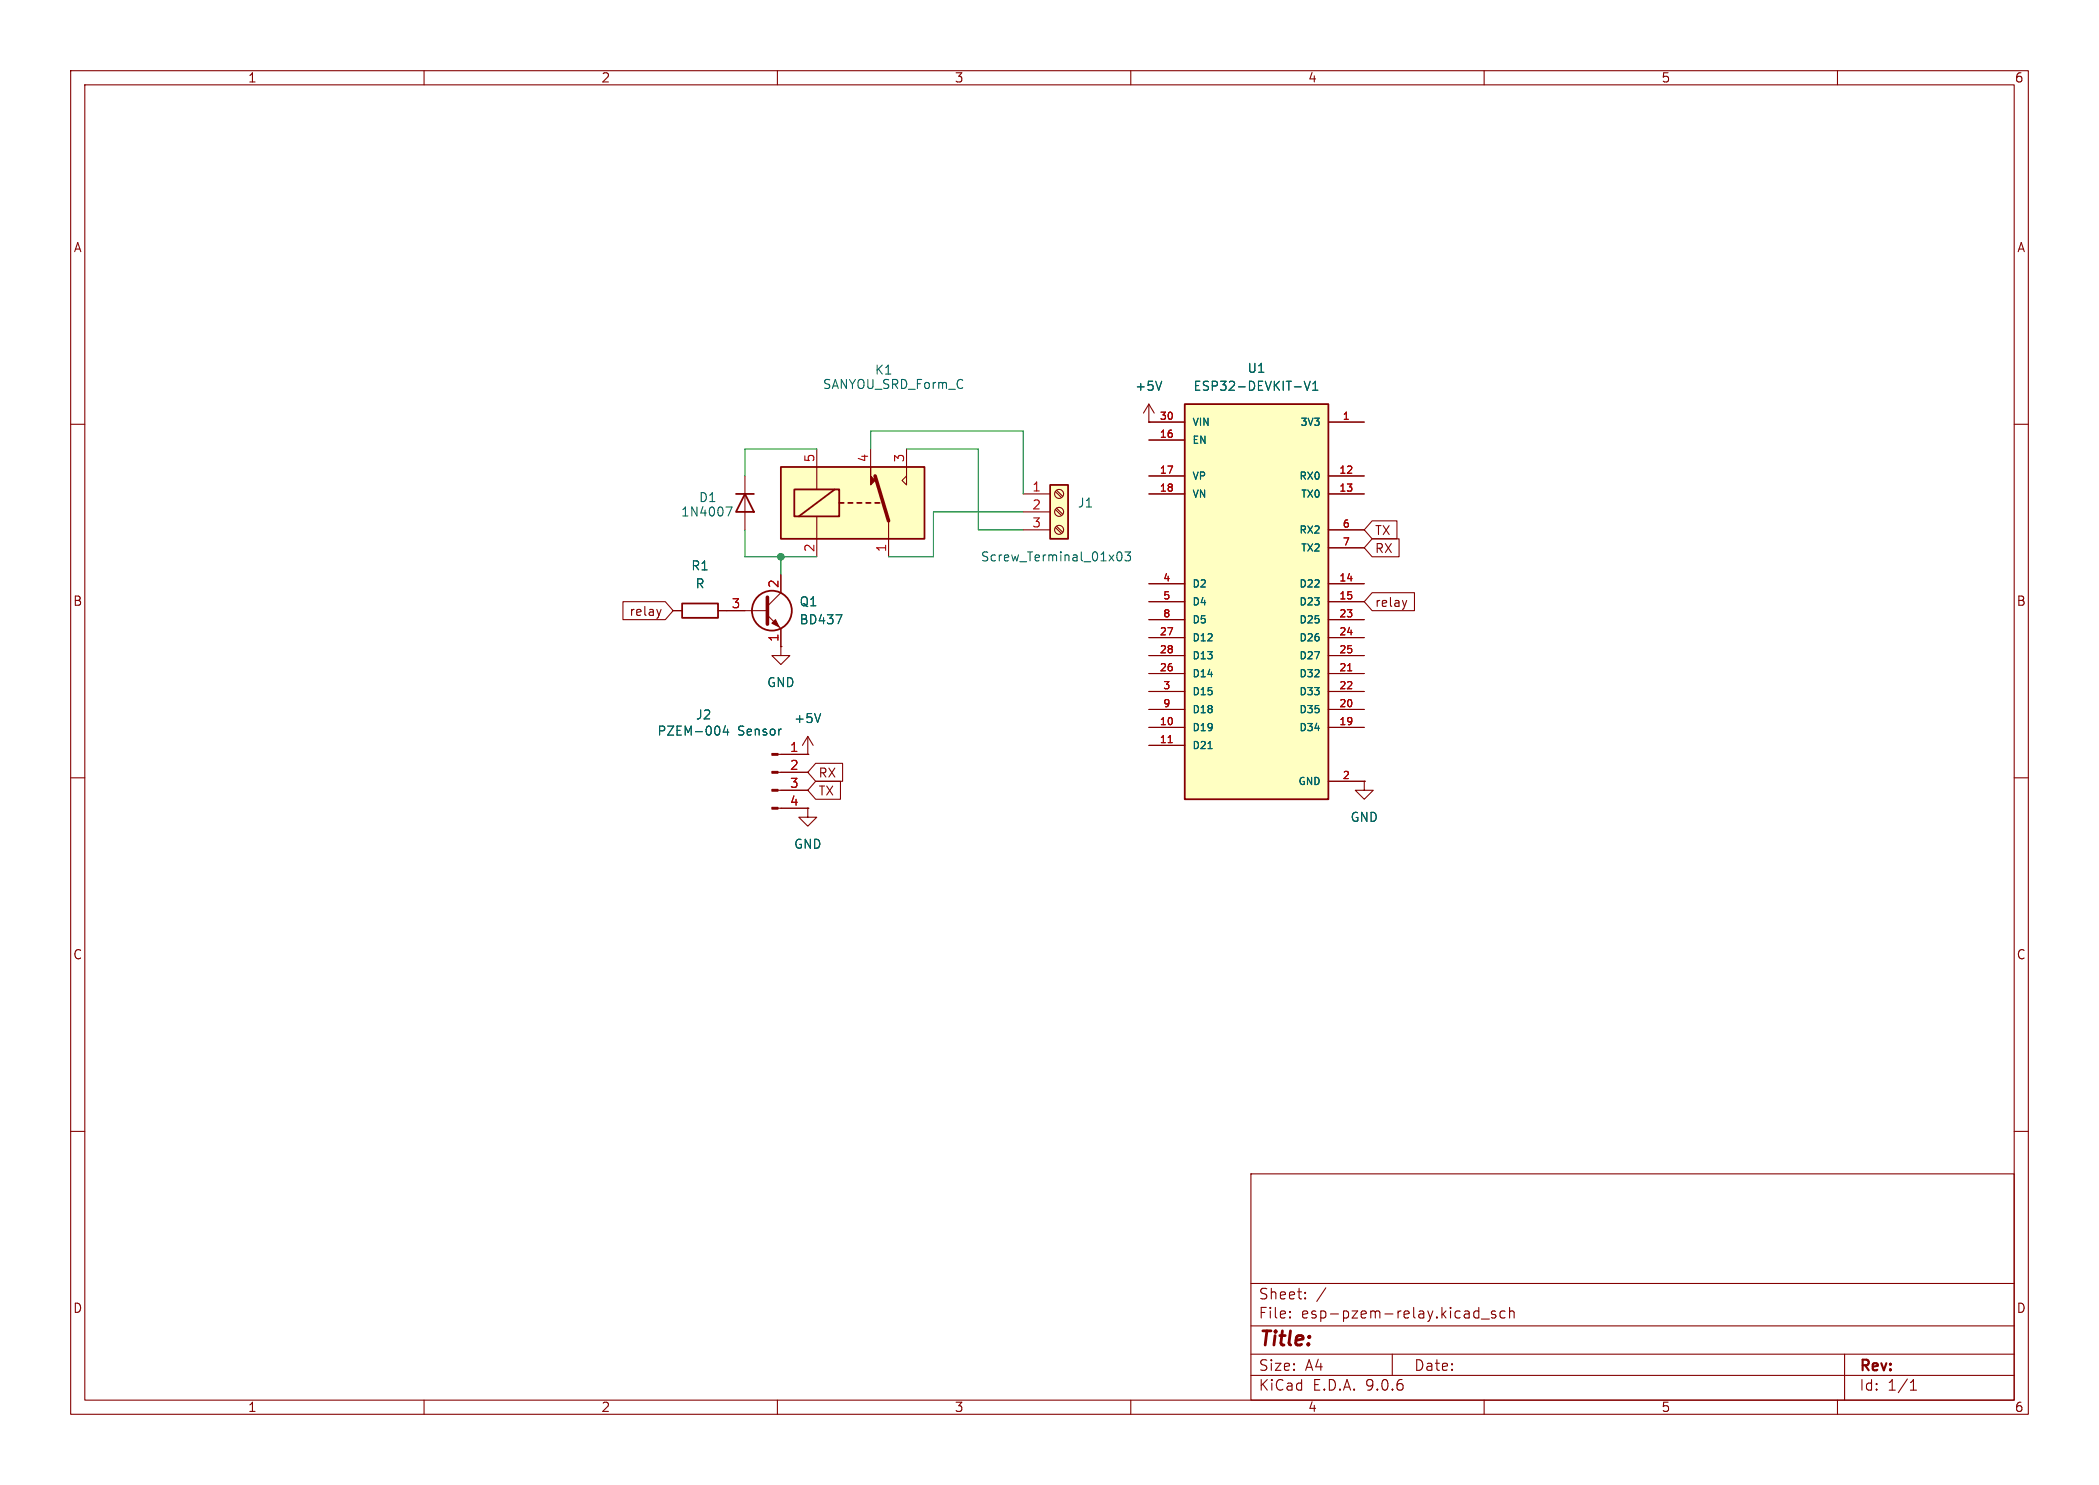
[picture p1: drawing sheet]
<svg xmlns="http://www.w3.org/2000/svg" width="297mm" height="210mm" viewBox="0 0 297 210" stroke-linecap="round" stroke-linejoin="round" font-family="sans-serif">
<g fill="none" stroke="#840000" stroke-width=".15">
<path d="M10 10h277v190h-277zM12 12h273v186h-273zM60 10v2M110 10v2M160 10v2M210 10v2M260 10v2M10 60h2M285 60h2M10 110h2M285 110h2M10 160h2"/>
<path d="M177 166h108v32h-108zM285 160h2M60 198v2M110 198v2M160 198v2M177 194.5h108M177 191.5h108M177 187.5h108M177 181.5h108M182.5 186.3h.1l-.1 .1M182.5 186.3v.1M182.5 185.5v.1"/>
<path d="M182.5 185.5h.1l-.1 .1M184.7 183.6v.1M184.7 183.6h-.1l.1 .1M184.7 182.8v.1M184.7 182.8h-.1l.1 .1M187.6 182.1l-1.3 2M197 191.5v3M208.8 185.4l.4 .1M209.2 184.9v1.5M209.2 186.3l-.4 .1M209.6 186.5h1.1M210 198v2"/>
<path d="M211.6 185.5l-.4-.1-.2 .2 .1 .2 .5 .2 .1 .1-.1 .2-.1 .1-.5-.1M213 185.5l-.5-.1-.3 .3v.4l.2 .2 .1 .1 .5-.1M213.6 185.5a.37 .37 0 0 1 .6 .1v.8M213.6 184.9v1.5M260 198v2M261 191.5v6.5M270.3 196.6h.9M270.3 195.5l.4-.4v1.5"/>
</g>
<path d="M110.5 66h20.3v10.2h-20.3z" fill="#ffffc2"/>
<g fill="none" stroke="#840000" stroke-width=".15">
<path d="M162.6 59.7h.1M162.6 57.2l-.8 1.2M162.6 57.2l.7 1.2M162.6 57.2v2.5M115.6 63.5v5.7M115.6 73v5.7M123.2 63.5v2.5M125.7 73.7v5M128.3 63.5v5.1l-.7-.7 .7-.6M95.2 86.4h1.3M101.6 86.4h7M108.6 87l1.9 1.9v2.5"/>
<path d="M110.5 91.4v1.3h1.3l-1.3 1.3-1.3-1.3h1.3M110.5 91.4h.1M110.5 81.3v2.5l-1.9 1.9M193 110.5v1.3h1.3l-1.3 1.2-1.2-1.2h1.2M193 110.5h.1"/>
</g>
<g fill="none" stroke="#840000" stroke-width=".25">
<path d="M110.5 66h20.3v10.2h-20.3zM112.4 69.2h6.3v3.8h-6.3zM118.1 69.2l-5.1 3.8M118.7 71.1h.7M120 71.1h.6M121.3 71.1h.6M122.6 71.1h.6M123.8 71.1h.7M96.5 85.3h5.1v2.1h-5.1z"/>
<circle cx="109.2" cy="86.4" r="2.82"/>
</g>
<path d="M123.8 67.3l1.9 6.4M108.6 84.5v3.8" fill="none" stroke="#840000" stroke-width=".51"/>
<g fill="#840000" stroke="#840000" stroke-width=".15">
<path d="M123.2 66v1.3l.6 .6-.6 .7z"/>
<path d="M109.2 88.1l.5-.5 .5 1z"/>
</g>
<path d="M164.4 53.9l-.4 1.3M118.3 86.9h.8l-.5 1.3" fill="none" stroke="#006464" stroke-width=".15"/>
<path d="M167.6 57.2h20.4v55.8h-20.4z" fill="#ffffc2"/>
<path d="M167.6 57.2h20.4v55.8h-20.4z" fill="none" stroke="#840000" stroke-width=".25"/>
<g fill="none" stroke="#840000" stroke-width=".15">
<path d="M162.6 59.7h5M188 59.7h5M162.6 62.2h5M162.6 67.3h5M162.6 69.9h5M188 67.3h5M188 69.9h5M188 74.9h5M188 77.5h5M162.6 82.6h5M162.6 85.1h5M162.6 87.6h5"/>
<path d="M162.6 90.2h5M162.6 92.7h5M162.6 95.3h5M162.6 97.8h5M188 82.6h5M188 85.1h5M188 87.6h5M188 90.2h5M188 92.7h5M188 95.3h5M188 97.8h5M110.1 106.7h4.2"/>
<path d="M110.1 109.2h4.2M110.1 111.8h4.2M110.1 114.3h4.2M114.3 114.3v1.3h1.3l-1.3 1.2-1.3-1.2h1.3M114.3 114.3h.1M114.3 106.7h.1M114.3 104.1l-.8 1.3M114.3 104.1l.8 1.3M114.3 104.1v2.6M162.6 100.3h5M162.6 102.9h5M162.6 105.4h5"/>
<path d="M188 100.3h5M188 102.9h5M188 110.5h5"/>
</g>
<path d="M184.5 53.9l.5 1.3 .4-1.3M185.8 55.2h.7M185.8 54.3l.3-.4v1.3M102.6 102.6l-.3 .9h.8M102.9 103.1v.9M116.1 100.9l-.4 1.3M170.9 105.9h.6" fill="none" stroke="#006464" stroke-width=".15"/>
<path d="M190.7 94.9h.6M165.3 105h.6" fill="none" stroke="#a90000" stroke-width=".15"/>
<g fill="#840000" stroke="#840000" stroke-width=".15">
<path d="M109.2 106.6h.9v.2h-.9z"/>
<path d="M109.2 109.1h.9v.2h-.9z"/>
<path d="M109.2 111.6h.9v.3h-.9z"/>
<path d="M109.2 114.2h.9v.2h-.9z"/>
</g>
<path d="M148.6 68.6h2.5v7.6h-2.5z" fill="#ffffc2"/>
<path d="M104.1 69.9h2.6M105.4 69.9l1.3 2.5h-2.6zM148.6 68.6h2.5v7.6h-2.5z" fill="none" stroke="#840000" stroke-width=".25"/>
<g fill="none" stroke="#840000" stroke-width=".15">
<path d="M162.6 59.7h.1M162.6 59.7h5M188 59.7h5M105.4 67.3v7.6M144.8 69.9h3.8M144.8 72.4h3.8M144.8 74.9h3.8M149.3 69.5l.9 .9M149.3 72.1l.9 .8M149.3 74.6l.9 .8M149.5 69.3l.9 .9M149.5 71.9l.9 .8"/>
<path d="M149.5 74.4l.9 .9M162.6 69.9h5M162.6 62.2h5M162.6 67.3h5M188 69.9h5M188 74.9h5M188 67.3h5M188 77.5h5M194.2 76.2h3.8v2.5h-3.8l-1.2-1.2zM194.2 73.7h3.5v2.5h-3.5l-1.2-1.3zM88.1 85.1h6l1.1 1.3-1.1 1.2h-6zM93.5 86.2l-.3 .8"/>
<path d="M95.2 86.4h1.3M101.6 86.4h3.8M110.5 91.4h.1M110.5 81.3v2.5M110.5 88.9v2.5M162.6 82.6h5M162.6 85.1h5M162.6 87.6h5M162.6 90.2h5M162.6 92.7h5M162.6 95.3h5M162.6 97.8h5"/>
<path d="M188 82.6h5M188 85.1h5M188 87.6h5M188 90.2h5M188 92.7h5M188 95.3h5M188 97.8h5M194.2 83.8h5.9v2.6h-5.9l-1.2-1.3zM199 84.9l-.3 .9M110.5 106.7h3.8M110.5 109.2h3.8M110.5 111.8h3.8"/>
<path d="M110.5 114.3h3.8M114.3 114.3h.1M114.3 106.7h.1M115.4 107.9h3.8v2.6h-3.8l-1.1-1.3zM115.4 110.5h3.5v2.5h-3.5l-1.1-1.2zM162.6 100.3h5M162.6 102.9h5M162.6 105.4h5M188 100.3h5M188 102.9h5M188 110.5h5M193 110.5h.1"/>
<circle cx="149.9" cy="69.8" r=".63"/>
<circle cx="149.9" cy="72.4" r=".63"/>
<circle cx="149.9" cy="74.9" r=".63"/>
</g>
<path d="M164.4 53.9l-.4 1.3M184.5 53.9l.5 1.3 .4-1.3M185.8 55.2h.7M185.8 54.3l.3-.4v1.3M102.7 71.7h.9l-.6 1.3M158.2 78.1l.1-.1a.69 .69 0 0 1 .3 1.2l-.2 .1a.69 .69 0 0 1-.3-1.1zM159.2 78h.8l-.5 .5 .4 .2v.5l-.2 .1h-.3l-.2-.1M118.3 86.9h.8l-.5 1.3M102.6 102.6l-.3 .9h.8M102.9 103.1v.9M116.1 100.9l-.4 1.3M170.9 105.9h.6" fill="none" stroke="#006464" stroke-width=".15"/>
<path d="M105.4 74.9v3.8h10.2M110.5 78.7v2.6M115.6 63.5h-10.2v3.8M123.2 63.5v-2.5h21.6v8.9M128.3 63.5h10.1v11.4h6.4M144.8 72.4h-12.7v6.3h-6.4" fill="none" stroke="#009600" stroke-width=".15"/>
<path d="M190.7 94.9h.6M165.3 105h.6" fill="none" stroke="#a90000" stroke-width=".15"/>
<circle cx="110.5" cy="78.7" r=".46" fill="#009600" stroke="#009600" stroke-width=".15"/>
<text font-size="2.8" fill="#840000" x="178" y="190.9">Title:</text>
<g font-size="2.1" fill="#840000">
<text x="178" y="184">Sheet:</text>
<text x="178" y="186.7">File:</text>
<text x="184.1" y="186.7">esp-pzem-relay.kicad_sch</text>
<text x="178" y="196.9">KiCad</text>
<text x="178" y="194.1">Size:</text>
<text x="184.7" y="194.1">A4</text>
<text x="185.7" y="196.9">E.D.A.</text>
<text x="193.3" y="196.9">9.0.6</text>
<text x="200" y="194.1">Date:</text>
<text x="263" y="194.3">Rev:</text>
<text x="263" y="196.9">Id:</text>
<text x="267.1" y="196.9">1/1</text>
</g>
<g font-size="1.8" fill="#840000">
<text x="35" y="11.9">1</text>
<text x="85" y="11.9">2</text>
<text x="135" y="11.9">3</text>
<text x="185" y="11.9">4</text>
<text x="235" y="11.9">5</text>
<text x="285" y="11.9">6</text>
<text x="10.3" y="35.9">A</text>
<text x="285.3" y="35.9">A</text>
<text x="194.5" y="75.9">TX</text>
<text x="194.5" y="78.4">RX</text>
<text x="10.3" y="85.9">B</text>
<text x="89" y="87.3">relay</text>
<text x="194.5" y="86">relay</text>
<text x="285.3" y="85.9">B</text>
<text x="115.7" y="110.2">RX</text>
<text x="115.7" y="112.7">TX</text>
<text x="10.3" y="135.9">C</text>
<text x="285.3" y="135.9">C</text>
<text x="10.3" y="185.9">D</text>
<text x="285.3" y="185.9">D</text>
<text x="35" y="199.9">1</text>
<text x="85" y="199.9">2</text>
<text x="135" y="199.9">3</text>
<text x="185" y="199.9">4</text>
<text x="235" y="199.9">5</text>
<text x="285" y="199.9">6</text>
</g>
<g font-size="1.8" fill="#006464">
<text x="123.7" y="53.2">K1</text>
<text x="176.4" y="52.9">U1</text>
<text x="116.3" y="55.2">SANYOU_SRD_Form_C</text>
<text x="160.5" y="55.5">+5V</text>
<text x="168.8" y="55.5">ESP32-DEVKIT-V1</text>
<text x="98.8" y="71.2">D1</text>
<text x="152.4" y="72">J1</text>
<text x="96.3" y="73.3">1N4007</text>
<text x="97.7" y="80.9">R1</text>
<text x="98.3" y="83.4">R</text>
<text x="138.7" y="79.6">Screw_Terminal_01x03</text>
<text x="113" y="88.5">BD437</text>
<text x="113" y="86">Q1</text>
<text x="98.4" y="102">J2</text>
<text x="108.5" y="97.4">GND</text>
<text x="92.9" y="104.2">PZEM-004</text>
<text x="104.4" y="104.2">Sensor</text>
<text x="112.3" y="102.5">+5V</text>
<text x="191" y="116.4">GND</text>
<text x="112.3" y="120.2">GND</text>
</g>
<g font-size="1.8" fill="#a90000">
<text x="115.3" y="65.5" transform="rotate(-90 115.3 65.5)">5</text>
<text x="122.9" y="65.5" transform="rotate(-90 122.9 65.5)">4</text>
<text x="128" y="65.5" transform="rotate(-90 128 65.5)">3</text>
<text x="146" y="69.6">1</text>
<text x="146" y="72.1">2</text>
<text x="146" y="74.7">3</text>
<text x="110.2" y="83.3" transform="rotate(-90 110.2 83.3)">2</text>
<text x="115.3" y="78.2" transform="rotate(-90 115.3 78.2)">2</text>
<text x="125.5" y="78.2" transform="rotate(-90 125.5 78.2)">1</text>
<text x="103.4" y="86.1">3</text>
<text x="110.2" y="90.9" transform="rotate(-90 110.2 90.9)">1</text>
<text x="111.7" y="106.4">1</text>
<text x="111.7" y="109">2</text>
<text x="111.7" y="111.5">3</text>
<text x="111.7" y="114">4</text>
</g>
<g font-size="1.4" fill="#a90000">
<text x="164" y="59.4">30</text>
<text x="189.9" y="59.4">1</text>
<text x="164" y="62">16</text>
<text x="164" y="67.1">17</text>
<text x="164" y="69.6">18</text>
<text x="189.4" y="67.1">12</text>
<text x="189.4" y="69.6">13</text>
<text x="189.9" y="74.7">6</text>
<text x="189.9" y="77.2">7</text>
<text x="164.5" y="82.3">4</text>
<text x="189.4" y="82.3">14</text>
<text x="164" y="89.9">27</text>
<text x="164.5" y="84.8">5</text>
<text x="164.5" y="87.4">8</text>
<text x="189.4" y="84.8">15</text>
<text x="189.4" y="87.4">23</text>
<text x="189.4" y="89.9">24</text>
<text x="164" y="92.5">28</text>
<text x="164" y="95">26</text>
<text x="189.4" y="92.5">25</text>
<text x="189.4" y="95">21</text>
<text x="164.5" y="97.5">3</text>
<text x="164.5" y="100.1">9</text>
<text x="189.4" y="97.5">22</text>
<text x="189.4" y="100.1">20</text>
<text x="164" y="102.6">10</text>
<text x="164" y="105.2">11</text>
<text x="189.4" y="102.6">19</text>
<text x="189.9" y="110.2">2</text>
</g>
<g font-size="1.4" fill="#006464">
<text x="168.7" y="60.4">VIN</text>
<text x="168.7" y="63">EN</text>
<text x="183.9" y="60.4">3V3</text>
<text x="168.7" y="68">VP</text>
<text x="168.7" y="70.6">VN</text>
<text x="183.7" y="68">RX0</text>
<text x="184" y="70.6">TX0</text>
<text x="183.7" y="75.7">RX2</text>
<text x="168.7" y="83.3">D2</text>
<text x="183.7" y="83.3">D22</text>
<text x="184" y="78.2">TX2</text>
<text x="168.7" y="85.8">D4</text>
<text x="168.7" y="88.4">D5</text>
<text x="183.7" y="85.8">D23</text>
<text x="183.7" y="88.4">D25</text>
<text x="168.7" y="90.9">D12</text>
<text x="168.7" y="93.4">D13</text>
<text x="168.7" y="96">D14</text>
<text x="183.7" y="90.9">D26</text>
<text x="183.7" y="93.4">D27</text>
<text x="183.7" y="96">D32</text>
<text x="168.7" y="98.5">D15</text>
<text x="168.7" y="101.1">D18</text>
<text x="183.7" y="98.5">D33</text>
<text x="183.7" y="101.1">D35</text>
<text x="168.7" y="103.6">D19</text>
<text x="168.7" y="106.1">D21</text>
<text x="183.7" y="103.6">D34</text>
<text x="183.6" y="111.2">GND</text>
</g>
</svg>
